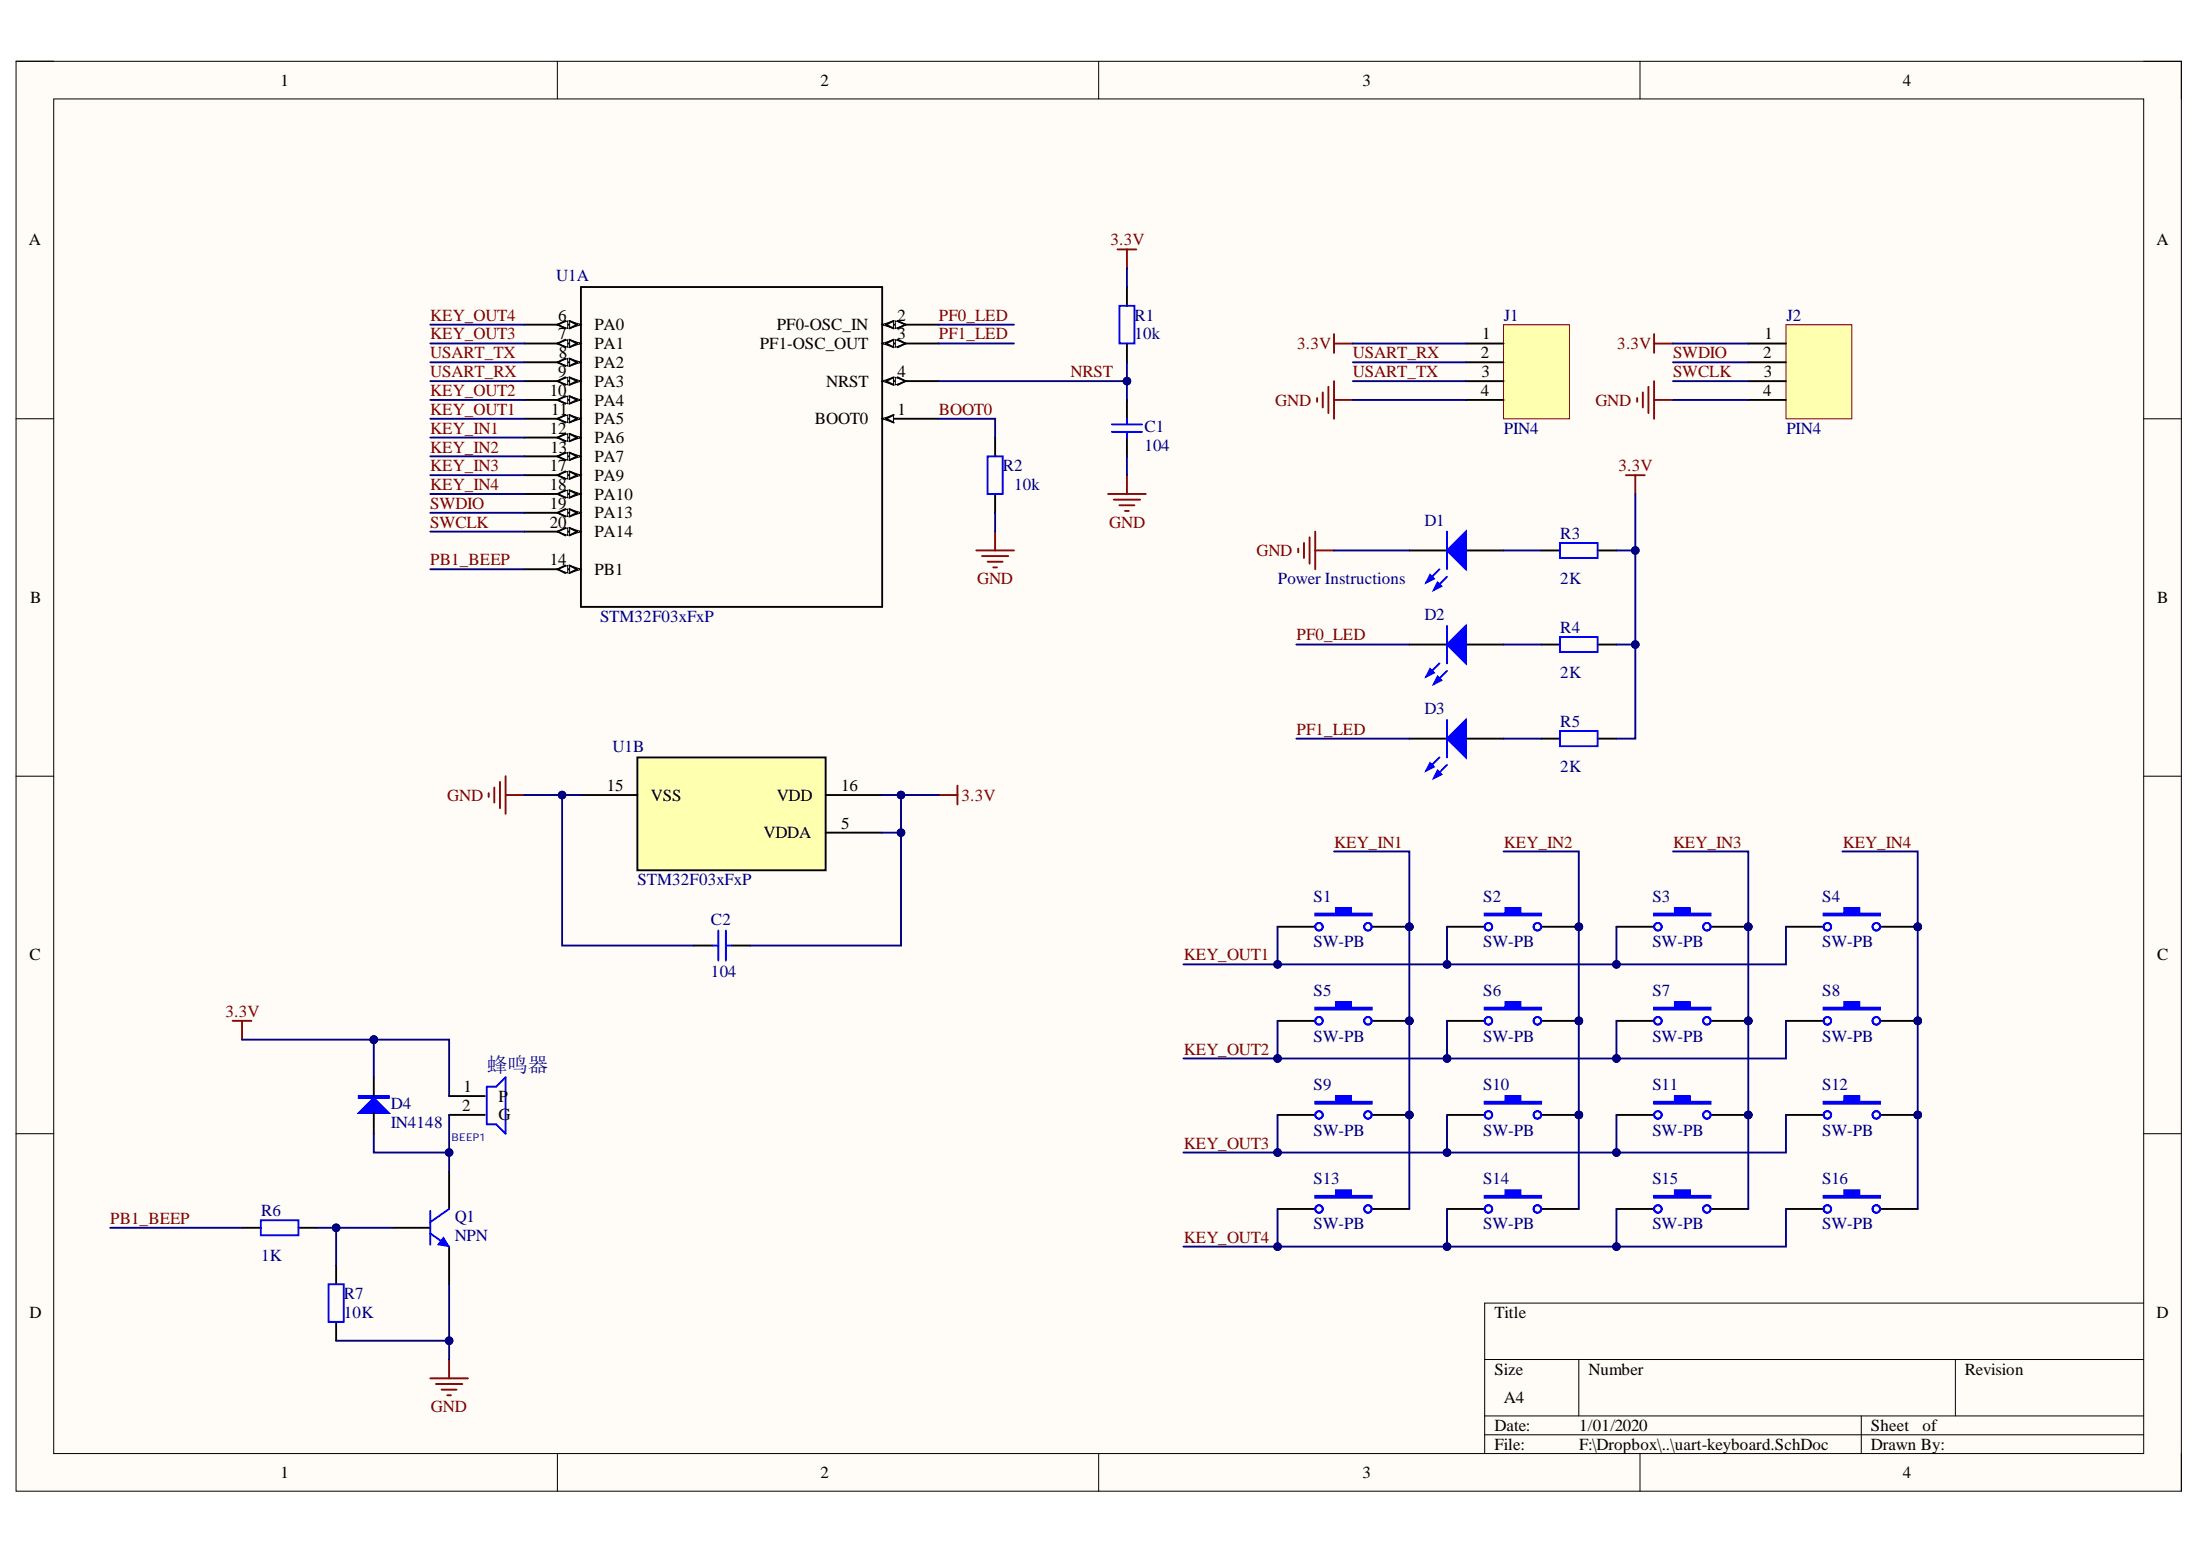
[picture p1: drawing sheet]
# Altium project uart-keyboard.PrjPcb
1 sheet, 34 parts. Net scope: global (net labels, ports and power ports of the same name join across sheets).
Board file: uart-keyboard.PcbDoc

## Sheet uart-keyboard.SchDoc
size A4

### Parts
BEEP1  BEEP-9.5X5.5  [蜂鸣器]  (value not drawn)
C1  value 104  [0805C]
C2  value 104  [0805C]
D1  Power Instructions  [LED0805]
D2  (no value)  [LED0805]
D3  (no value)  [LED0805]
D4  IN4148  [D4148]
J1  PIN4  [排针1*4-2.54-直]
J2  PIN4  [排针1*4-2.54-直]
Q1  NPN  [SOT-23-3]
R1  value 10k  [0805R]
R2  value 10k  [0805R]
R3  value 2K  [0805R]
R4  value 2K  [0805R]
R5  value 2K  [0805R]
R6  value 1K  [0805R]
R7  value 10K  [0805R]
S1  SW-PB  [轻触开关-6*6*5]
S2  SW-PB  [轻触开关-6*6*5]
S3  SW-PB  [轻触开关-6*6*5]
S4  SW-PB  [轻触开关-6*6*5]
S5  SW-PB  [轻触开关-6*6*5]
S6  SW-PB  [轻触开关-6*6*5]
S7  SW-PB  [轻触开关-6*6*5]
S8  SW-PB  [轻触开关-6*6*5]
S9  SW-PB  [轻触开关-6*6*5]
S10  SW-PB  [轻触开关-6*6*5]
S11  SW-PB  [轻触开关-6*6*5]
S12  SW-PB  [轻触开关-6*6*5]
S13  SW-PB  [轻触开关-6*6*5]
S14  SW-PB  [轻触开关-6*6*5]
S15  SW-PB  [轻触开关-6*6*5]
S16  SW-PB  [轻触开关-6*6*5]
U1  STM32F03xFxP  [TSSOP20]  (parts A,B of 2)

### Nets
3.3V: BEEP1.1(P) C2.1 D4.2(K) J1.1 J2.1 R1.1 R3.2 R4.2 R5.2 U1.5(VDDA) U1.16(VDD)
GND: C1.1 C2.2 D1.2(K) J1.4 J2.4 Q1.E R2.2 R7.1 U1.15(VSS)
BOOT0: R2.1 U1.1(BOOT0)
KEY_IN1: S1.2 S5.2 S9.2 S13.2 U1.12(PA6)
KEY_IN2: S2.2 S6.2 S10.2 S14.2 U1.13(PA7)
KEY_IN3: S3.2 S7.2 S11.2 S15.2 U1.17(PA9)
KEY_IN4: S4.2 S8.2 S12.2 S16.2 U1.18(PA10)
KEY_OUT1: S1.1 S2.1 S3.1 S4.1 U1.11(PA5)
KEY_OUT2: S5.1 S6.1 S7.1 S8.1 U1.10(PA4)
KEY_OUT3: S9.1 S10.1 S11.1 S12.1 U1.7(PA1)
KEY_OUT4: S13.1 S14.1 S15.1 S16.1 U1.6(PA0)
NRST: C1.2 R1.2 U1.4(NRST)
PB1_BEEP: R6.1 U1.14(PB1)
PF0_LED: D2.2(K) U1.2(PF0-OSC_IN)
PF1_LED: D3.2(K) U1.3(PF1-OSC_OUT)
SWCLK: J2.3 U1.20(PA14)
SWDIO: J2.2 U1.19(PA13)
USART_RX: J1.2 U1.9(PA3)
USART_TX: J1.3 U1.8(PA2)
NetBEEP1_2: BEEP1.2(G) D4.1(A) Q1.C
NetD1_1: D1.1(A) R3.1
NetD2_1: D2.1(A) R4.1
NetD3_1: D3.1(A) R5.1
NetQ1_B: Q1.B R6.2 R7.2

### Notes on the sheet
- (near BEEP1) 蜂鸣器
